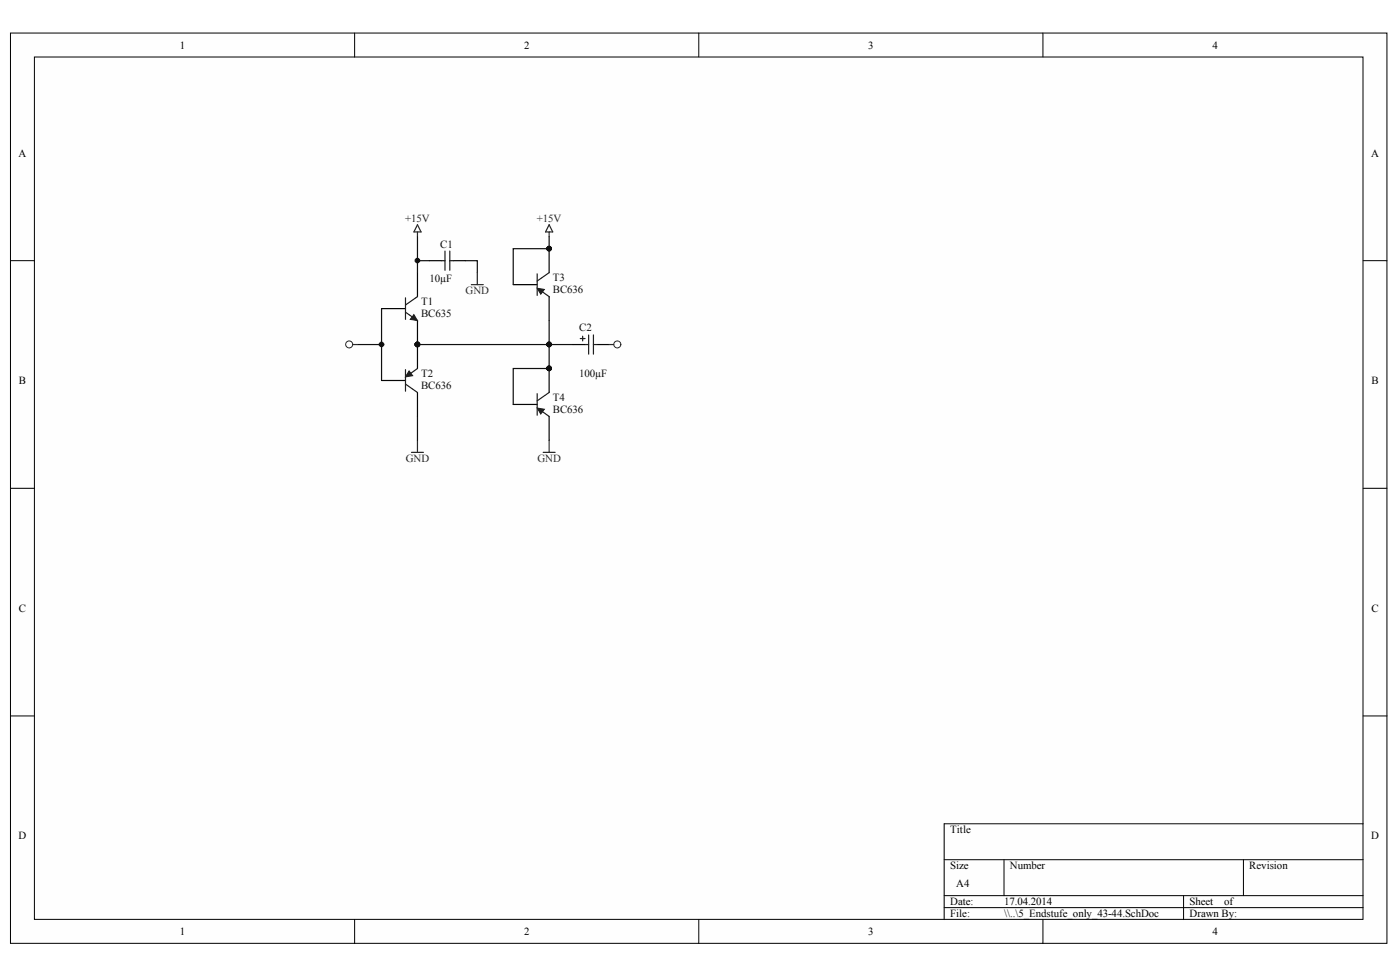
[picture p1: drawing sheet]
<svg xmlns="http://www.w3.org/2000/svg" width="288mm" height="201mm" viewBox="0 0 288 201" stroke-linecap="round" stroke-linejoin="round" font-family="sans-serif">
<g fill="#fefefe" stroke="#000" stroke-width=".21">
<path d="M2.2 6.8h283v187.2h-283z"/>
<path d="M7.1 11.7h273.2v177.3h-273.2z"/>
</g>
<g fill="none" stroke="#000" stroke-width=".21">
<path d="M72.9 6.8v4.9M143.7 6.8v4.9M214.4 6.8v4.9M2.2 53.6h4.9M280.3 53.6h4.9M2.2 100.4h4.9M280.3 100.4h4.9M2.2 147.2h4.9M280.3 147.2h4.9M194.1 176.8h86.2M206.4 176.8v7.4M255.7 176.8v7.4"/>
<path d="M280.3 169.4h-86.2v19.7M72.9 189.1v4.9M143.7 189.1v4.9M194.1 184.2h86.2M194.1 186.6h86.2M214.4 189.1v4.9M243.4 184.2v4.9"/>
</g>
<path d="M85.8 46.2l.8 1.5h-1.5zM85.8 47.7v1M96.9 58.5h2.5M98.1 56.1v2.4M112.9 46.2l.8 1.5h-1.5zM112.9 47.7v1M72.5 70.8h1M125.2 70.8h1M84.6 93h2.5M85.8 90.5v2.5M111.7 93h2.4M112.9 90.5v2.5" fill="none" stroke="#262626" stroke-width=".25"/>
<g fill="none" stroke="#000" stroke-width=".25">
<path d="M85.8 56.1v4.9M88.3 53.6h2.5M93.2 53.6h2.5M105.5 58.5h5M112.9 51.1v5M78.5 63.5h4.9M78.5 78.2h4.9M85.8 65.9v9.9M112.9 61v4.9M112.9 75.8v4.9M117.8 70.8h2.5M122.8 70.8h2.4"/>
<path d="M85.8 80.7v4.9M105.5 83.2h5M112.9 85.6v4.9"/>
</g>
<g fill="#0e0e0e" stroke="#0e0e0e" stroke-width=".21">
<circle cx="85.8" cy="70.8" r=".47"/>
<circle cx="78.4" cy="70.8" r=".47"/>
<circle cx="85.8" cy="53.6" r=".47"/>
<circle cx="112.9" cy="51.1" r=".47"/>
<circle cx="112.9" cy="75.7" r=".47"/>
<circle cx="112.9" cy="70.8" r=".47"/>
</g>
<g fill="none" stroke="#1c1c1c" stroke-width=".25">
<path d="M90.8 53.6h.7M91.5 51.6v4M92.5 51.6v4M92.5 53.6h.7M110.5 56.3v4.4M111.2 59.8l1.7 1.2M112.9 56.1l-2.4 1.7M83.4 64.2l2.4 1.7M83.4 61.2v4.5M83.4 76v4.4M83.4 79l2.4 1.7M85.8 61l-2.4 1.7"/>
<path d="M85.8 75.8l-1.7 1.2M119.3 69.6h1M119.8 69.1v1M120.3 70.8h.7M121 68.9v3.9M122 70.8h.8M122 68.9v3.9M110.5 80.9v4.5M111.2 84.4l1.7 1.2M112.9 80.7l-2.4 1.7"/>
</g>
<g fill="#1c1c1c" stroke="#1c1c1c" stroke-width=".21">
<path d="M85.1 64.7l.7 1.2-1.4-.2z"/>
<path d="M84.1 76.3l.8 .9-1.5 .3z"/>
<path d="M110.5 59.3l1.4 .2-.7 1z"/>
<path d="M110.5 83.9l1.4 .2-.7 1z"/>
</g>
<path d="M85.8 48.7v7.4M85.8 53.6h2.5M95.7 53.6h2.4v2.5M112.9 48.7v2.4h-7.4v7.4M73.5 70.8h5M78.5 63.5v14.7M85.8 70.8h32M112.9 65.9v9.9h-7.4v7.4M85.8 85.6v4.9" fill="none" stroke="#0e0e0e" stroke-width=".25"/>
<g fill="none" stroke="#262626" stroke-width=".21">
<circle cx="71.8" cy="70.8" r=".72"/>
<circle cx="126.9" cy="70.8" r=".72"/>
</g>
<g font-size="2.2">
<text x="37" y="10">1</text>
<text x="107.8" y="10">2</text>
<text x="178.5" y="10">3</text>
<text x="249.3" y="10">4</text>
<text x="3.8" y="32.2">A</text>
<text x="282" y="32.2">A</text>
<text x="3.9" y="79">B</text>
<text x="282" y="79">B</text>
<text x="3.9" y="125.8">C</text>
<text x="282" y="125.8">C</text>
<text x="3.8" y="172.6">D</text>
<text x="195.4" y="171.4">Title</text>
<text x="282" y="172.6">D</text>
<text x="195.4" y="178.7">Size</text>
<text x="207.7" y="178.7">Number</text>
<text x="256.9" y="178.7">Revision</text>
<text x="196.6" y="182.4">A4</text>
<text x="195.4" y="186.1">Date:</text>
<text x="195.4" y="188.6">File:</text>
<text x="206.4" y="186.1">17.04.2014</text>
<text x="206.4" y="188.6">\\..\5_Endstufe_only_43-44.SchDoc</text>
<text x="244.6" y="186.1">Sheet</text>
<text x="244.6" y="188.6">Drawn By:</text>
<text x="251.7" y="186.1">of</text>
<text x="37" y="192.3">1</text>
<text x="107.8" y="192.3">2</text>
<text x="178.5" y="192.3">3</text>
<text x="249.3" y="192.3">4</text>
</g>
<g font-size="2.2" fill="#262626">
<text x="83.3" y="45.7">+15V</text>
<text x="110.4" y="45.7">+15V</text>
<text x="95.7" y="60.5">GND</text>
<text x="83.4" y="95">GND</text>
<text x="110.5" y="95">GND</text>
</g>
<g font-size="2.2" fill="#0e0e0e">
<text x="90.5" y="50.9">C1</text>
<text x="88.3" y="58">10µF</text>
<text x="113.7" y="57.8">T3</text>
<text x="86.6" y="62.7">T1</text>
<text x="86.6" y="65.2">BC635</text>
<text x="113.7" y="60.2">BC636</text>
<text x="119.1" y="68.1">C2</text>
<text x="86.6" y="77.5">T2</text>
<text x="119.1" y="77.5">100µF</text>
<text x="86.6" y="80">BC636</text>
<text x="113.7" y="82.4">T4</text>
<text x="113.7" y="84.9">BC636</text>
</g>
</svg>
